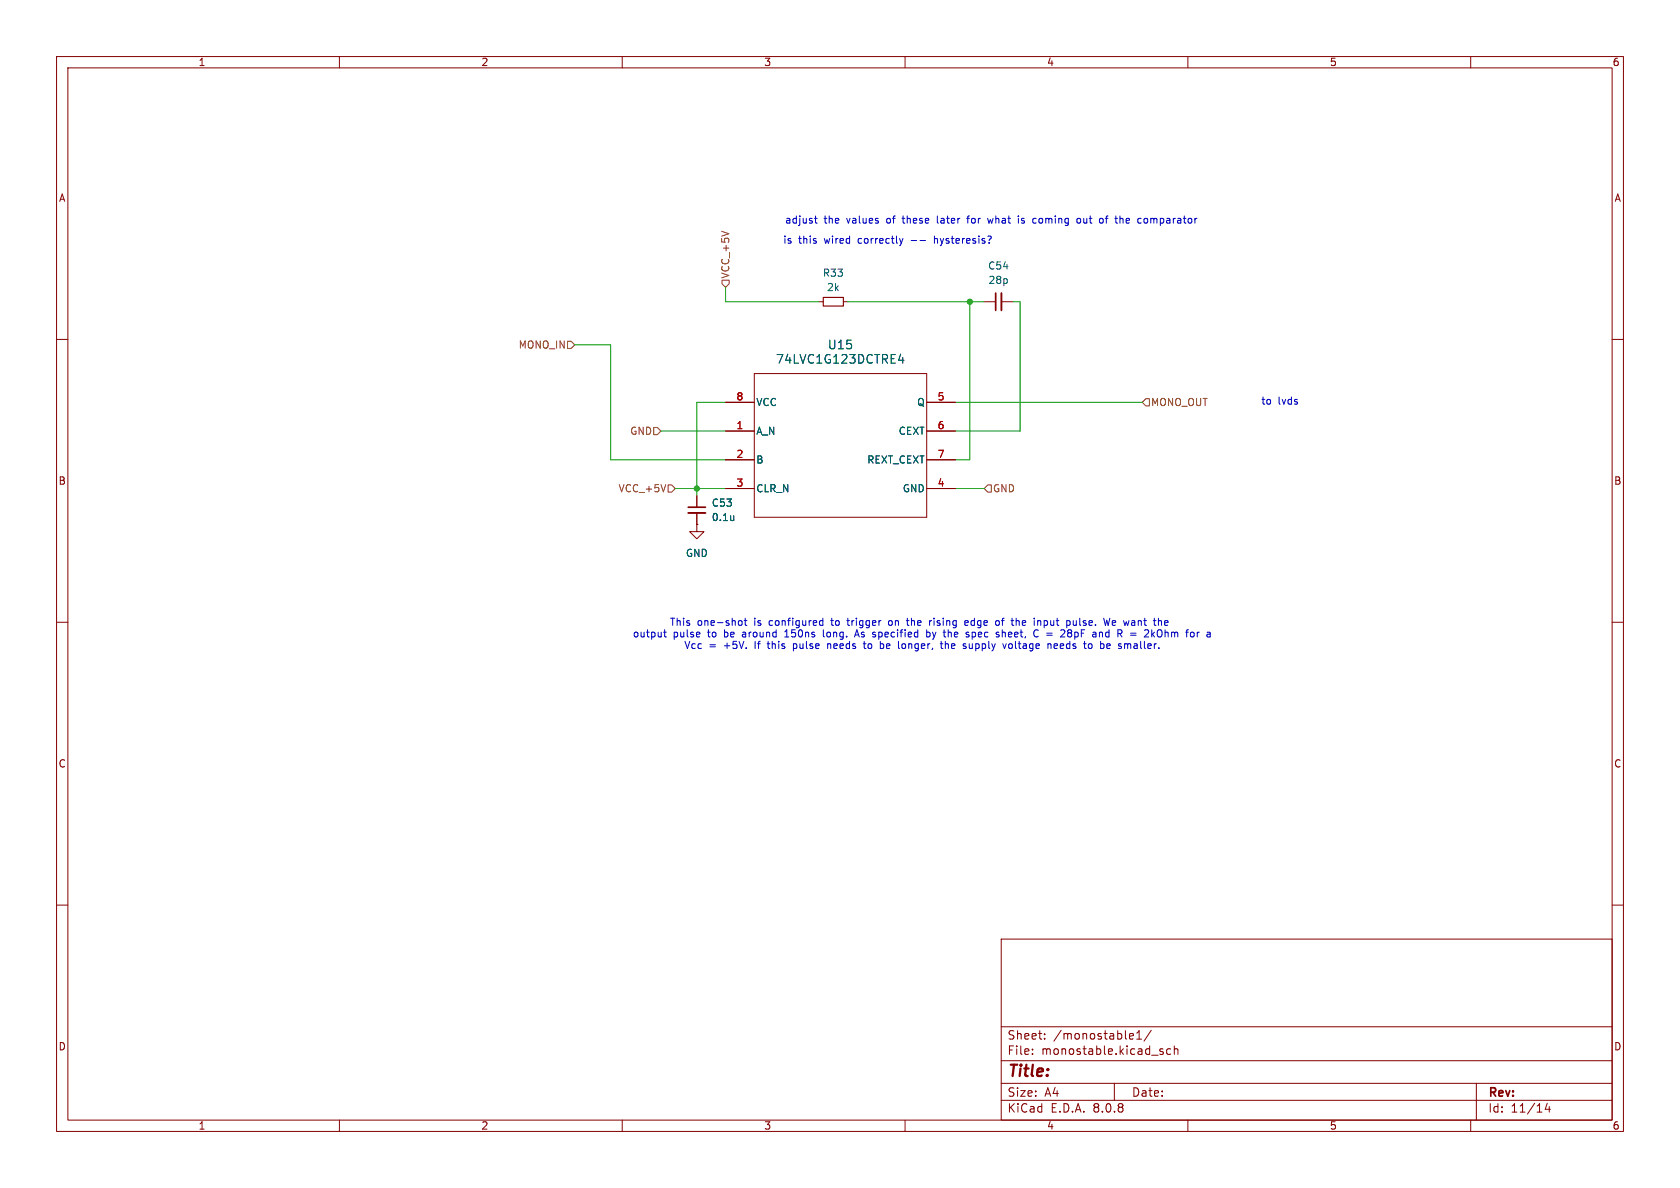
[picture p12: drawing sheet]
<svg xmlns="http://www.w3.org/2000/svg" width="297mm" height="210mm" viewBox="0 0 297 210" stroke-linecap="round" stroke-linejoin="round" font-family="sans-serif">
<g fill="none" stroke="#840000" stroke-width=".18">
<path d="M10 10h277v190h-277zM12 12h273v186h-273zM60 10v2M110 10v2M160 10v2M210 10v2M260 10v2M144.8 53.3h.7M149.1 53.3h.8M174 53.3h2M177 53.3h2.1M10 60h2"/>
<path d="M128.3 76.2h5M128.3 71.1h5M133.3 66h30.5v25.4h-30.5zM163.8 76.2h5.1M163.8 71.1h5.1M285 60h2M123.2 92.7v1.3h1.3l-1.3 1.3-1.3-1.3h1.3M123.2 92.7h.1M123.2 87.6v2.1M123.2 90.7v2M128.3 81.3h5M128.3 86.4h5"/>
<path d="M163.8 81.3h5.1M163.8 86.4h5.1M10 110h2M285 110h2M10 160h2M177 166h108v32h-108zM285 160h2M60 198v2M110 198v2M160 198v2M177 194.5h108M177 191.5h108"/>
<path d="M177 187.5h108M177 181.5h108M182.5 186.3v.1M182.5 185.5v.1M184.7 183.6v.1M184.7 182.8v.1M197 191.5v3M199.9 182.7l.4 .1 .1 .3-.7 .1M200.3 183.6l-.4 .1M201 183.7h.8M201 182.6l.4-.4v1.5M203.5 182.1l-1.3 2"/>
<path d="M205.2 185.9l.4 .1 .1 .2-.2 .2h-.3M205.2 185.4l.4 .1M207 185.5l-.5-.1-.3 .3v.4l.2 .2h.6M207.6 185.5l.2-.1 .4 .1v.9M207.6 184.9v1.5M210 198v2M260 198v2M261 191.5v6.5M273.5 195l-.3 1.1h.9M273.9 195.6v1"/>
</g>
<path d="M177 51.8v3.1M121.7 90.7h3" fill="none" stroke="#840000" stroke-width=".33"/>
<path d="M176 51.8v3.1M121.7 89.7h3" fill="none" stroke="#840000" stroke-width=".3"/>
<path d="M159.2 62.6l-.3 1.1h.9M159.6 63.2v1M129.7 91.2v.8M129.7 91.9v.1" fill="none" stroke="#006464" stroke-width=".18"/>
<path d="M145.5 52.6h3.6v1.5h-3.6z" fill="none" stroke="#840000" stroke-width=".2"/>
<path d="M127.6 49.5h1.3v.7l-.6 .6-.7-.6zM100.3 60.3h.7l.6 .7-.6 .6h-.7zM115.6 75.6h.6l.6 .6-.6 .6h-.6zM202.6 70.5h.6v1.3h-.6l-.7-.7zM118.1 85.7h.6l.7 .7-.7 .6h-.6zM174.6 85.7h.7v1.3h-.7l-.6-.6z" fill="none" stroke="#725600" stroke-width=".18"/>
<g fill="none" stroke="#0000c2" stroke-width=".18">
<path d="M144 38.6h.5M144.2 38.2v1.1l.3 .1M165.7 38.2v1.1l.2 .1M170.9 38.6h.5M171.4 38.2l-.3 .2v1M174.6 38.6l.2 .8 .3-.6 .2 .6M180 38.2v.1M180.6 39.4h.3M180.8 38.6l-.2 .2 .2 .2M183.1 38.6l.1 .1M183.2 39.4h-.1M190.4 38.7l.2-.1 .4 .1v.5l-.1 .2h-.3l-.2-.1z"/>
<path d="M195.4 38.6h.5M195.8 38.2l-.2 .2v1M198.2 38.6l.3 .2v.6M202.3 38.7l.4-.1 .2 .2M202.9 39.2l-.2 .2-.4-.1M159 42.2l.3 .8M159.3 43l-.1 .3M159.6 42.2l-.3 .8M161.1 42.5h1M162.7 42.5h.9M165.2 41.7v1.3M165.4 42.2l-.2 .1"/>
<path d="M117.3 111.8h.5M117.5 111.3v1.1l.3 .2M130.7 109.8l.3-.1 .2 .2-.1 .6h-.4M131.6 109.7h.4M131.7 109.3v1.1l.3 .2M135.6 113.8h.5M135.8 113.4l.1 1.2M138.7 112.6h.8M140.3 113.8v1.3M140.3 114.6h.3M140.6 113.8l-.3 .1M145 109.8h.5"/>
<path d="M145 110.5h.5M145.5 109.3v1.3M145.6 111.3v1.1l.1 .2M146.3 113.8v.8M146.4 113.9h-.1M146.8 113.9l.1 .1M149.7 109.7h.5M149.9 109.3v1.2M151.1 112.6l.4-1.3 .4 1.3M151.2 112.2h.6M152.8 113.4v1.1l.3 .1M156.1 113.9l.1 .5-.2 .2"/>
<path d="M157.5 109.7l-.3 .1-.1 .1v.5l.4 .2M159.6 114.6h.4M160.2 109.7h.5M160.4 110.4l.3 .2M163.8 111.8h.4l.2 .2-.1 .5h-.5M163.8 111.3v1.3M164.7 109.7l-.3 .1M165.1 109.3v.1M166.4 113.4v1.1l.3 .1M167.1 113.4v1.2M167.2 113.9h-.1M167.6 113.9l.1 .1"/>
<path d="M170.6 110.1l.6-.1-.1-.2-.4-.1-.1 .2v.6h.5M171.4 113.8v.8h.4M171.9 112.5l.3 .1M171.9 111.8v1.2M176.4 109.7l.3 .2v.4l-.3 .3M177 109.7h.5M177.2 111.3v1.3M177.7 111.8h-.3l-.2 .1M178.4 113.9l.3-.1 .3 .2v.4l-.3 .2h-.3l-.1-.2zM179.7 109.8l.3-.1 .2 .2M183.5 112.5l-.2 .1M183.6 109.7l.4 .2v.7"/>
<path d="M186.4 114.2l.6-.1-.1-.2-.4-.1-.1 .2v.6h.5M189 111.9h.2M189.2 111.9l.3 .2v.3l-.2 .1-.3 .1M189.2 111.3l.3 .3-.3 .3M189.7 109.7l.1 .8 .3 .1 .2-.2M190.3 109.7v.9M194.8 111.8l.1 .8M195.5 111.9v.6M196.2 109.3l-.3 1.3M197.2 109.8l-.4-.1-.2 .2 .1 .6h.5M197.2 110l-.6 .1M199.9 111.9h.9"/>
<path d="M199.9 112.3h.9M204.6 112.4l.3 .2 .5-.2M204.8 111.4l-.2 .1M205.2 111.4l.2 .1M205.9 110.1l.6-.1-.1-.2-.3-.1-.2 .2v.6h.5"/>
</g>
<path d="M128.3 50.8v2.5h16.5M149.9 53.3h24.1M171.4 53.3v28h-2.5M179.1 53.3h1.2v22.9h-11.4M101.6 61h6.3v20.3h20.4M116.8 76.2h11.5M128.3 71.1h-5.1v16.5M168.9 71.1h33M119.4 86.4h8.9M168.9 86.4h5.1" fill="none" stroke="#009600" stroke-width=".18"/>
<g fill="#009600" stroke="#009600" stroke-width=".18">
<circle cx="171.4" cy="53.3" r=".46"/>
<circle cx="123.2" cy="86.4" r=".46"/>
</g>
<text font-size="2.8" fill="#840000" x="178" y="190.9">Title:</text>
<g font-size="2.1" fill="#006464">
<text x="137.1" y="64.5">74LVC1G123DCTRE4</text>
<text x="146.3" y="62">U15</text>
</g>
<g font-size="2.1" fill="#840000">
<text x="178" y="184">Sheet:</text>
<text x="186.2" y="184">/monostable1/</text>
<text x="178" y="186.7">File:</text>
<text x="184.1" y="186.7">monostable.kicad_sch</text>
<text x="178" y="196.9">KiCad</text>
<text x="178" y="194.1">Size:</text>
<text x="184.7" y="194.1">A4</text>
<text x="185.7" y="196.9">E.D.A.</text>
<text x="193.3" y="196.9">8.0.8</text>
<text x="200" y="194.1">Date:</text>
<text x="263" y="194.3">Rev:</text>
<text x="263" y="196.9">Id:</text>
<text x="267.1" y="196.9">11/14</text>
</g>
<g font-size="1.8" fill="#840000">
<text x="35" y="11.9">1</text>
<text x="85" y="11.9">2</text>
<text x="135" y="11.9">3</text>
<text x="185" y="11.9">4</text>
<text x="235" y="11.9">5</text>
<text x="285" y="11.9">6</text>
<text x="10.3" y="35.9">A</text>
<text x="285.3" y="35.9">A</text>
<text x="10.3" y="85.9">B</text>
<text x="285.3" y="85.9">B</text>
<text x="10.3" y="135.9">C</text>
<text x="285.3" y="135.9">C</text>
<text x="10.3" y="185.9">D</text>
<text x="285.3" y="185.9">D</text>
<text x="35" y="199.9">1</text>
<text x="85" y="199.9">2</text>
<text x="135" y="199.9">3</text>
<text x="185" y="199.9">4</text>
<text x="235" y="199.9">5</text>
<text x="285" y="199.9">6</text>
</g>
<g font-size="1.8" fill="#0000c2">
<text x="138.7" y="39.7">adjust</text>
<text x="145.7" y="39.7">the</text>
<text x="149.8" y="39.7">values</text>
<text x="157" y="39.7">of</text>
<text x="160.1" y="39.7">these</text>
<text x="166.3" y="39.7">later</text>
<text x="171.9" y="39.7">for</text>
<text x="175.7" y="39.7">what</text>
<text x="181.3" y="39.7">is</text>
<text x="184.1" y="39.7">coming</text>
<text x="192.1" y="39.7">out</text>
<text x="196.3" y="39.7">of</text>
<text x="199.3" y="39.7">the</text>
<text x="203.4" y="39.7">comparator</text>
<text x="138.4" y="43.3">is</text>
<text x="141.2" y="43.3">this</text>
<text x="145.8" y="43.3">wired</text>
<text x="152" y="43.3">correctly</text>
<text x="165.8" y="43.3">hysteresis?</text>
<text x="222.9" y="71.7">to</text>
<text x="225.9" y="71.7">lvds</text>
<text x="111.8" y="112.9">output</text>
<text x="118.3" y="110.8">This</text>
<text x="119" y="112.9">pulse</text>
<text x="123.3" y="110.8">one-shot</text>
<text x="125.2" y="112.9">to</text>
<text x="128.3" y="112.9">be</text>
<text x="131.7" y="112.9">around</text>
<text x="133.4" y="110.8">is</text>
<text x="136.2" y="110.8">configured</text>
<text x="139.4" y="112.9">150ns</text>
<text x="146.4" y="112.9">long.</text>
<text x="147.5" y="110.8">to</text>
<text x="150.5" y="110.8">trigger</text>
<text x="152.3" y="112.9">As specified</text>
<text x="158" y="110.8">on</text>
<text x="161.4" y="110.8">the</text>
<text x="165.2" y="112.9">by</text>
<text x="165.6" y="110.8">rising</text>
<text x="168.5" y="112.9">the</text>
<text x="172.1" y="110.8">edge</text>
<text x="172.7" y="112.9">spec</text>
<text x="177.7" y="110.8">of</text>
<text x="178.2" y="112.9">sheet,</text>
<text x="180.7" y="110.8">the</text>
<text x="184.9" y="110.8">input</text>
<text x="185.1" y="112.9">C =</text>
<text x="190.2" y="112.9">28pF</text>
<text x="190.8" y="110.8">pulse.</text>
<text x="196.1" y="112.9">and</text>
<text x="197.7" y="110.8">We want</text>
<text x="200.7" y="112.9">R =</text>
<text x="205.9" y="112.9">2kOhm</text>
<text x="213.4" y="112.9">for</text>
<text x="121.1" y="114.9">Vcc</text>
<text x="125.5" y="114.9">=</text>
<text x="128.3" y="114.9">+5V.</text>
<text x="133.9" y="114.9">If</text>
<text x="136.4" y="114.9">this</text>
<text x="141.1" y="114.9">pulse</text>
<text x="147.3" y="114.9">needs</text>
<text x="154" y="114.9">to</text>
<text x="157.1" y="114.9">be</text>
<text x="160.5" y="114.9">longer,</text>
<text x="168.2" y="114.9">the</text>
<text x="172.4" y="114.9">supply</text>
<text x="179.6" y="114.9">voltage</text>
<text x="187.7" y="114.9">needs</text>
<text x="194.4" y="114.9">to</text>
<text x="197.4" y="114.9">be</text>
<text x="200.8" y="114.9">smaller.</text>
</g>
<g font-size="1.8" fill="#006464">
<text x="174.6" y="47.9">C54</text>
<text x="145.4" y="49.1">R33</text>
<text x="146.1" y="51.7">2k</text>
<text x="174.7" y="50.4">28p</text>
<text x="133.6" y="72">VCC</text>
<text x="162" y="72">Q</text>
<text x="133.6" y="77.1">A_N</text>
<text x="158.8" y="77.1">CEXT</text>
<text x="133.6" y="82.1">B</text>
<text x="153.2" y="82.1">REXT_CEXT</text>
<text x="125.7" y="89.8">C53</text>
<text x="133.6" y="87.2">CLR_N</text>
<text x="159.5" y="87.2">GND</text>
<text x="125.7" y="92.3">0.1u</text>
<text x="121.2" y="98.7">GND</text>
</g>
<g font-size="1.8" fill="#725600">
<text x="129.1" y="49.3" transform="rotate(-90 129.1 49.3)">VCC_+5V</text>
<text x="91.6" y="61.8">MONO_IN</text>
<text x="203.4" y="72">MONO_OUT</text>
<text x="111.3" y="77.1">GND</text>
<text x="109.2" y="87.2">VCC_+5V</text>
<text x="175.5" y="87.2">GND</text>
</g>
<g font-size="1.8" fill="#a90000">
<text x="130.1" y="70.9">8</text>
<text x="165.7" y="70.9">5</text>
<text x="130.1" y="75.9">1</text>
<text x="165.7" y="75.9">6</text>
<text x="130.1" y="81">2</text>
<text x="165.7" y="81">7</text>
<text x="130.1" y="86.1">3</text>
<text x="165.7" y="86.1">4</text>
</g>
</svg>
